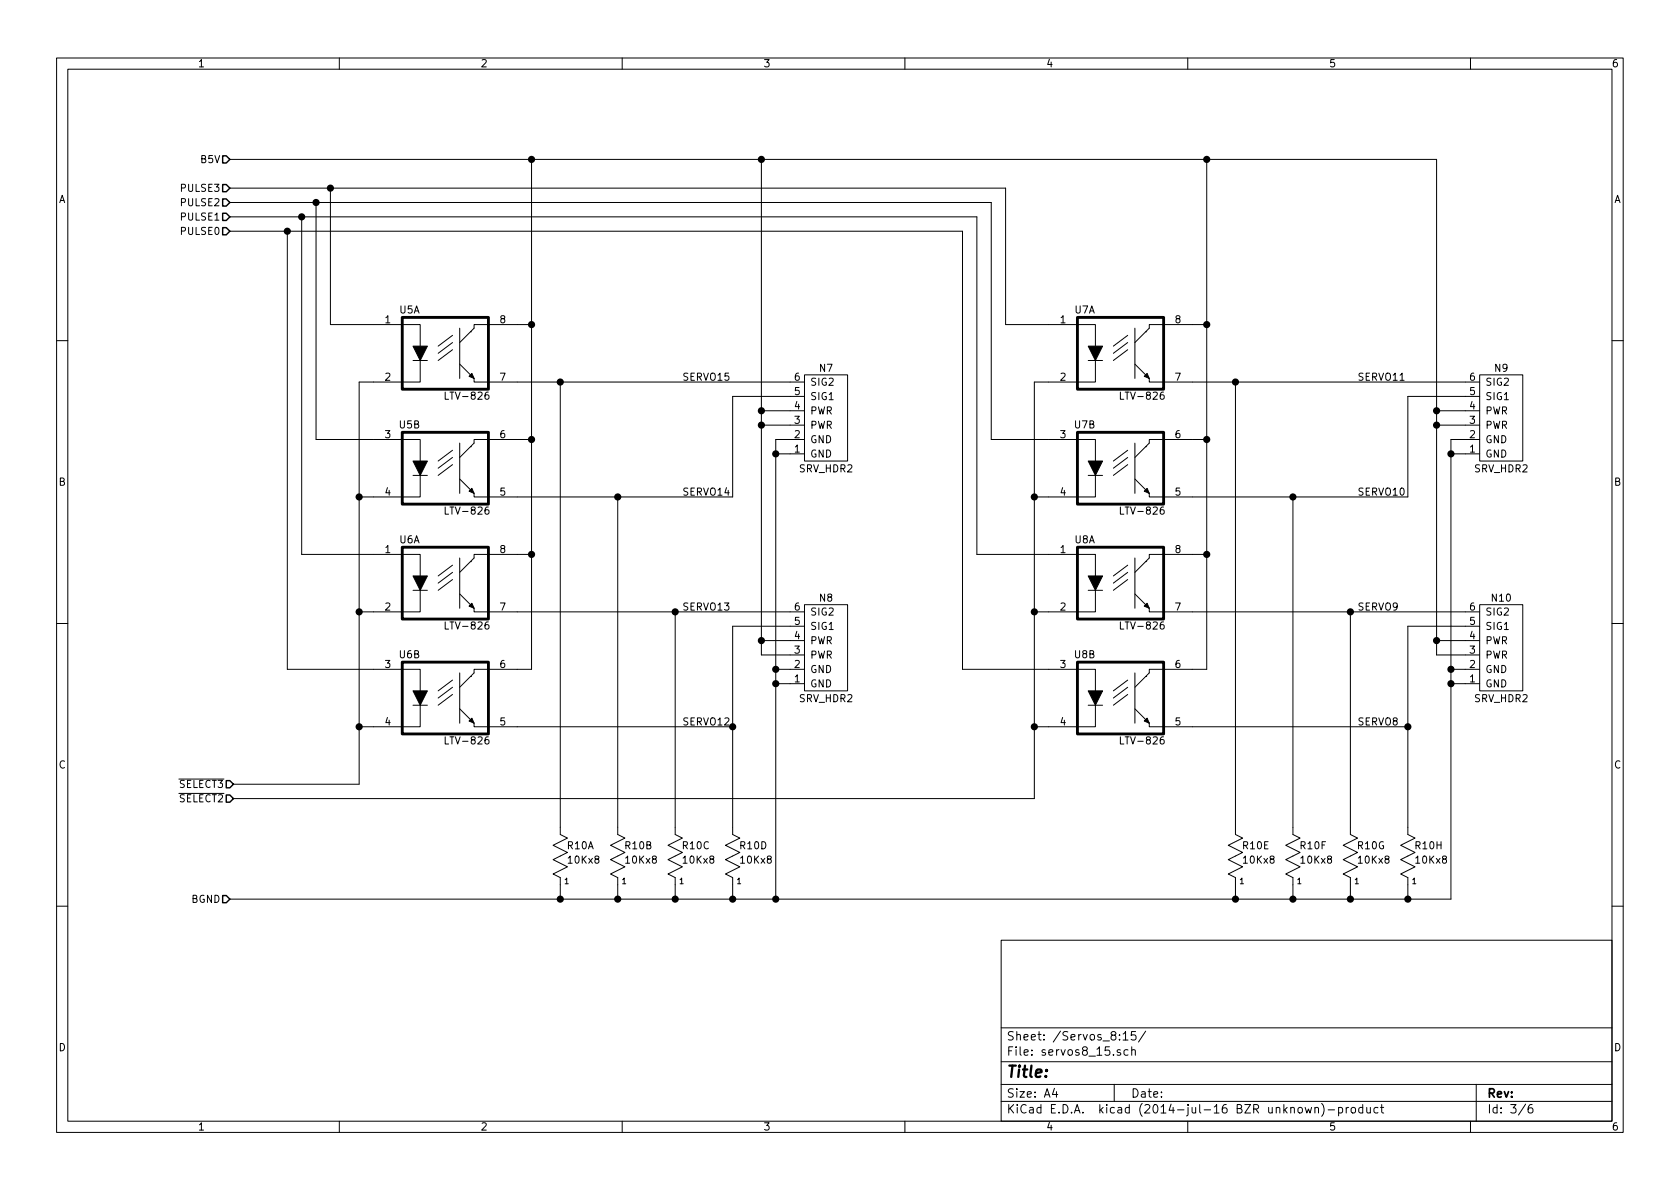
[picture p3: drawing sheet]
EESchema Schematic File Version 2
LIBS:bus_servo32
LIBS:power
LIBS:device
LIBS:transistors
LIBS:conn
LIBS:linear
LIBS:regul
LIBS:74xx
LIBS:cmos4000
LIBS:adc-dac
LIBS:memory
LIBS:xilinx
LIBS:special
LIBS:microcontrollers
LIBS:dsp
LIBS:microchip
LIBS:analog_switches
LIBS:motorola
LIBS:texas
LIBS:intel
LIBS:audio
LIBS:interface
LIBS:digital-audio
LIBS:philips
LIBS:display
LIBS:cypress
LIBS:siliconi
LIBS:opto
LIBS:atmel
LIBS:contrib
LIBS:valves
LIBS:bus_servo32-cache
EELAYER 25 0
EELAYER END
$Descr A4 11693 8268
encoding utf-8
Sheet 3 6
Title ""
Date ""
Rev ""
Comp ""
Comment1 ""
Comment2 ""
Comment3 ""
Comment4 ""
$EndDescr
$Comp
L OPTO_ISOLATOR U5
U 1 1
P 3100 2450
F 0 "U5" H 2850 2750 50  0000 C CNN
F 1 "LTV-826" H 3250 2150 50  0000 C CNN
F 2 "Bus_Servo32:DIP-8__300" H 3100 2450 50  0001 C CNN
F 3 "" H 3100 2450 60  0000 C CNN
	1    3100 2450
	1    0    0    -1  
$EndComp
Text HLabel 1600 1300 0    50   Input ~ 0
PULSE3
$Comp
L OPTO_ISOLATOR U5
U 2 1
P 3100 3250
F 0 "U5" H 2850 3550 50  0000 C CNN
F 1 "LTV-826" H 3250 2950 50  0000 C CNN
F 2 "Bus_Servo32:DIP-8__300" H 3100 3250 50  0001 C CNN
F 3 "" H 3100 3250 60  0000 C CNN
	2    3100 3250
	1    0    0    -1  
$EndComp
$Comp
L OPTO_ISOLATOR U6
U 1 1
P 3100 4050
F 0 "U6" H 2850 4350 50  0000 C CNN
F 1 "LTV-826" H 3250 3750 50  0000 C CNN
F 2 "Bus_Servo32:DIP-8__300" H 3100 4050 50  0001 C CNN
F 3 "" H 3100 4050 60  0000 C CNN
	1    3100 4050
	1    0    0    -1  
$EndComp
$Comp
L OPTO_ISOLATOR U6
U 2 1
P 3100 4850
F 0 "U6" H 2850 5150 50  0000 C CNN
F 1 "LTV-826" H 3250 4550 50  0000 C CNN
F 2 "Bus_Servo32:DIP-8__300" H 3100 4850 50  0001 C CNN
F 3 "" H 3100 4850 60  0000 C CNN
	2    3100 4850
	1    0    0    -1  
$EndComp
$Comp
L OPTO_ISOLATOR U7
U 1 1
P 7800 2450
F 0 "U7" H 7550 2750 50  0000 C CNN
F 1 "LTV-826" H 7950 2150 50  0000 C CNN
F 2 "Bus_Servo32:DIP-8__300" H 7800 2450 50  0001 C CNN
F 3 "" H 7800 2450 60  0000 C CNN
	1    7800 2450
	1    0    0    -1  
$EndComp
$Comp
L OPTO_ISOLATOR U7
U 2 1
P 7800 3250
F 0 "U7" H 7550 3550 50  0000 C CNN
F 1 "LTV-826" H 7950 2950 50  0000 C CNN
F 2 "Bus_Servo32:DIP-8__300" H 7800 3250 50  0001 C CNN
F 3 "" H 7800 3250 60  0000 C CNN
	2    7800 3250
	1    0    0    -1  
$EndComp
$Comp
L OPTO_ISOLATOR U8
U 1 1
P 7800 4050
F 0 "U8" H 7550 4350 50  0000 C CNN
F 1 "LTV-826" H 7950 3750 50  0000 C CNN
F 2 "Bus_Servo32:DIP-8__300" H 7800 4050 50  0001 C CNN
F 3 "" H 7800 4050 60  0000 C CNN
	1    7800 4050
	1    0    0    -1  
$EndComp
Text HLabel 1600 1400 0    50   Input ~ 0
PULSE2
Text HLabel 1600 1500 0    50   Input ~ 0
PULSE1
Text HLabel 1600 1600 0    50   Input ~ 0
PULSE0
Text HLabel 1625 5450 0    50   Input ~ 0
~SELECT3
Text HLabel 1625 5550 0    50   Input ~ 0
~SELECT2
$Comp
L OPTO_ISOLATOR U8
U 2 1
P 7800 4850
F 0 "U8" H 7550 5150 50  0000 C CNN
F 1 "LTV-826" H 7950 4550 50  0000 C CNN
F 2 "Bus_Servo32:DIP-8__300" H 7800 4850 50  0001 C CNN
F 3 "" H 7800 4850 60  0000 C CNN
	2    7800 4850
	1    0    0    -1  
$EndComp
$Comp
L R_VERT_SIP9 R10
U 1 1
P 3900 5950
F 0 "R10" H 3945 6020 50  0000 L CNN
F 1 "10Kx8" H 3945 5920 50  0000 L CNN
F 2 "Bus_Servo32:Pin_Header_Straight_1x09" H 3900 5950 50  0001 C CNN
F 3 "" H 3900 5950 50  0000 C CNN
	1    3900 5950
	1    0    0    -1  
$EndComp
$Comp
L R_VERT_SIP9 R10
U 2 1
P 4300 5950
F 0 "R10" H 4345 6020 50  0000 L CNN
F 1 "10Kx8" H 4345 5920 50  0000 L CNN
F 2 "Bus_Servo32:Pin_Header_Straight_1x09" H 4300 5950 50  0001 C CNN
F 3 "" H 4300 5950 50  0000 C CNN
	2    4300 5950
	1    0    0    -1  
$EndComp
$Comp
L R_VERT_SIP9 R10
U 3 1
P 4700 5950
F 0 "R10" H 4745 6020 50  0000 L CNN
F 1 "10Kx8" H 4745 5920 50  0000 L CNN
F 2 "Bus_Servo32:Pin_Header_Straight_1x09" H 4700 5950 50  0001 C CNN
F 3 "" H 4700 5950 50  0000 C CNN
	3    4700 5950
	1    0    0    -1  
$EndComp
$Comp
L R_VERT_SIP9 R10
U 4 1
P 5100 5950
F 0 "R10" H 5145 6020 50  0000 L CNN
F 1 "10Kx8" H 5145 5920 50  0000 L CNN
F 2 "Bus_Servo32:Pin_Header_Straight_1x09" H 5100 5950 50  0001 C CNN
F 3 "" H 5100 5950 50  0000 C CNN
	4    5100 5950
	1    0    0    -1  
$EndComp
$Comp
L SRV_HDR2 N7
U 1 1
P 5750 2900
F 0 "N7" H 5750 2550 50  0000 C CNN
F 1 "SRV_HDR2" H 5750 3250 50  0000 C CNN
F 2 "Bus_Servo32:Pin_Header_Straight_2x03" H 5800 2900 60  0001 C CNN
F 3 "" H 5800 2900 60  0000 C CNN
	1    5750 2900
	1    0    0    1   
$EndComp
$Comp
L SRV_HDR2 N8
U 1 1
P 5750 4500
F 0 "N8" H 5750 4150 50  0000 C CNN
F 1 "SRV_HDR2" H 5750 4850 50  0000 C CNN
F 2 "Bus_Servo32:Pin_Header_Straight_2x03" H 5800 4500 60  0001 C CNN
F 3 "" H 5800 4500 60  0000 C CNN
	1    5750 4500
	1    0    0    1   
$EndComp
Text HLabel 1600 1100 0    50   Input ~ 0
B5V
Text HLabel 1600 6250 0    50   Input ~ 0
BGND
$Comp
L R_VERT_SIP9 R10
U 5 1
P 8600 5950
F 0 "R10" H 8645 6020 50  0000 L CNN
F 1 "10Kx8" H 8645 5920 50  0000 L CNN
F 2 "Bus_Servo32:Pin_Header_Straight_1x09" H 8600 5950 50  0001 C CNN
F 3 "" H 8600 5950 50  0000 C CNN
	5    8600 5950
	1    0    0    -1  
$EndComp
$Comp
L R_VERT_SIP9 R10
U 6 1
P 9000 5950
F 0 "R10" H 9045 6020 50  0000 L CNN
F 1 "10Kx8" H 9045 5920 50  0000 L CNN
F 2 "Bus_Servo32:Pin_Header_Straight_1x09" H 9000 5950 50  0001 C CNN
F 3 "" H 9000 5950 50  0000 C CNN
	6    9000 5950
	1    0    0    -1  
$EndComp
$Comp
L R_VERT_SIP9 R10
U 7 1
P 9400 5950
F 0 "R10" H 9445 6020 50  0000 L CNN
F 1 "10Kx8" H 9445 5920 50  0000 L CNN
F 2 "Bus_Servo32:Pin_Header_Straight_1x09" H 9400 5950 50  0001 C CNN
F 3 "" H 9400 5950 50  0000 C CNN
	7    9400 5950
	1    0    0    -1  
$EndComp
$Comp
L R_VERT_SIP9 R10
U 8 1
P 9800 5950
F 0 "R10" H 9845 6020 50  0000 L CNN
F 1 "10Kx8" H 9845 5920 50  0000 L CNN
F 2 "Bus_Servo32:Pin_Header_Straight_1x09" H 9800 5950 50  0001 C CNN
F 3 "" H 9800 5950 50  0000 C CNN
	8    9800 5950
	1    0    0    -1  
$EndComp
$Comp
L SRV_HDR2 N9
U 1 1
P 10450 2900
F 0 "N9" H 10450 2550 50  0000 C CNN
F 1 "SRV_HDR2" H 10450 3250 50  0000 C CNN
F 2 "Bus_Servo32:Pin_Header_Straight_2x03" H 10500 2900 60  0001 C CNN
F 3 "" H 10500 2900 60  0000 C CNN
	1    10450 2900
	1    0    0    1   
$EndComp
$Comp
L SRV_HDR2 N10
U 1 1
P 10450 4500
F 0 "N10" H 10450 4150 50  0000 C CNN
F 1 "SRV_HDR2" H 10450 4850 50  0000 C CNN
F 2 "Bus_Servo32:Pin_Header_Straight_2x03" H 10500 4500 60  0001 C CNN
F 3 "" H 10500 4500 60  0000 C CNN
	1    10450 4500
	1    0    0    1   
$EndComp
Wire Wire Line
	2600 2250 2300 2250
Wire Wire Line
	2300 2250 2300 1300
Connection ~ 2300 1300
Wire Wire Line
	2600 3050 2200 3050
Wire Wire Line
	2200 3050 2200 1400
Connection ~ 2200 1400
Wire Wire Line
	1600 1500 6800 1500
Wire Wire Line
	2600 3850 2100 3850
Wire Wire Line
	2100 3850 2100 1500
Connection ~ 2100 1500
Wire Wire Line
	1600 1600 6700 1600
Wire Wire Line
	7200 5550 1625 5550
Wire Wire Line
	2500 5050 2600 5050
Wire Wire Line
	2600 4650 2000 4650
Wire Wire Line
	2000 4650 2000 1600
Connection ~ 2000 1600
Wire Wire Line
	7300 2250 7000 2250
Wire Wire Line
	7000 2250 7000 1300
Wire Wire Line
	7200 2650 7200 5550
Wire Wire Line
	7200 5050 7300 5050
Wire Wire Line
	7300 4650 6700 4650
Wire Wire Line
	6700 4650 6700 1600
Wire Wire Line
	6900 3050 7300 3050
Wire Wire Line
	6900 1400 6900 3050
Wire Wire Line
	1600 1400 6900 1400
Wire Wire Line
	1600 1100 10000 1100
Wire Wire Line
	3900 6250 3900 6150
Wire Wire Line
	4300 6250 4300 6150
Connection ~ 3900 6250
Wire Wire Line
	4700 6250 4700 6150
Connection ~ 4300 6250
Wire Wire Line
	5100 6250 5100 6150
Connection ~ 4700 6250
Connection ~ 5100 6250
Wire Wire Line
	8400 4650 8300 4650
Wire Wire Line
	8400 1100 8400 4650
Wire Wire Line
	8400 2250 8300 2250
Connection ~ 8400 2250
Wire Wire Line
	8300 3050 8400 3050
Connection ~ 8400 3050
Wire Wire Line
	8300 3850 8400 3850
Connection ~ 8400 3850
Wire Wire Line
	8300 2650 10200 2650
Connection ~ 8600 2650
Wire Wire Line
	10000 1100 10000 4550
Connection ~ 10000 2850
Wire Wire Line
	10200 3050 10100 3050
Wire Wire Line
	10100 3050 10100 6250
Wire Wire Line
	10100 3150 10200 3150
Wire Wire Line
	10100 4750 10200 4750
Connection ~ 10100 3150
Wire Wire Line
	10100 4650 10200 4650
Connection ~ 10100 4750
Wire Wire Line
	10000 4550 10200 4550
Connection ~ 10000 4450
Wire Wire Line
	9400 6250 9400 6150
Connection ~ 5400 6250
Connection ~ 9400 6250
Connection ~ 9800 6250
Wire Wire Line
	9000 6150 9000 6250
Connection ~ 9000 6250
Wire Wire Line
	8600 6150 8600 6250
Connection ~ 8600 6250
Wire Wire Line
	10000 2950 10200 2950
Connection ~ 10100 4650
Wire Wire Line
	10100 6250 1600 6250
Connection ~ 10000 2950
Connection ~ 8400 1100
Wire Wire Line
	10000 4450 10200 4450
Wire Wire Line
	10200 2850 10000 2850
Wire Wire Line
	7000 1300 1600 1300
Wire Wire Line
	9800 6150 9800 6250
Wire Wire Line
	8300 3450 9800 3450
Connection ~ 9000 3450
Connection ~ 9400 4250
Wire Wire Line
	8300 4250 10200 4250
Wire Wire Line
	8300 5050 9800 5050
Wire Wire Line
	9800 4350 9800 5750
Wire Wire Line
	9800 4350 10200 4350
Connection ~ 9800 5050
Wire Wire Line
	7300 3850 6800 3850
Wire Wire Line
	6800 3850 6800 1500
Wire Wire Line
	3600 2650 5500 2650
Wire Wire Line
	3700 1100 3700 4650
Wire Wire Line
	3700 2250 3600 2250
Wire Wire Line
	5500 3050 5400 3050
Wire Wire Line
	5400 3050 5400 6250
Wire Wire Line
	5400 3150 5500 3150
Wire Wire Line
	5400 4650 5500 4650
Connection ~ 5400 3150
Wire Wire Line
	5400 4750 5500 4750
Connection ~ 5400 4650
Connection ~ 5400 4750
Wire Wire Line
	5300 4550 5500 4550
Wire Wire Line
	5300 1100 5300 4550
Wire Wire Line
	5300 4450 5500 4450
Wire Wire Line
	5300 2950 5500 2950
Connection ~ 5300 4450
Wire Wire Line
	5300 2850 5500 2850
Connection ~ 5300 2950
Connection ~ 3700 1100
Connection ~ 5300 2850
Wire Wire Line
	3600 3450 5100 3450
Wire Wire Line
	4300 3450 4300 5750
Wire Wire Line
	3600 5050 5100 5050
Wire Wire Line
	5100 4350 5100 5750
Wire Wire Line
	5100 4350 5500 4350
Connection ~ 3900 2650
Wire Wire Line
	8600 5750 8600 2650
Wire Wire Line
	9400 4250 9400 5750
Connection ~ 5100 5050
Wire Wire Line
	4700 5750 4700 4250
Wire Wire Line
	3600 4250 5500 4250
Connection ~ 4700 4250
Connection ~ 4300 3450
Wire Wire Line
	3900 5750 3900 2650
Connection ~ 5300 1100
Wire Wire Line
	3700 3050 3600 3050
Connection ~ 3700 2250
Wire Wire Line
	3700 3850 3600 3850
Connection ~ 3700 3050
Wire Wire Line
	3700 4650 3600 4650
Connection ~ 3700 3850
Wire Wire Line
	2600 2650 2500 2650
Wire Wire Line
	2500 3450 2600 3450
Wire Wire Line
	2500 4250 2600 4250
Connection ~ 2500 3450
Connection ~ 2500 5050
Connection ~ 2500 4250
Wire Wire Line
	2500 5450 1625 5450
Wire Wire Line
	2500 2650 2500 5450
Wire Wire Line
	7300 4250 7200 4250
Connection ~ 7200 5050
Wire Wire Line
	7300 3450 7200 3450
Connection ~ 7200 4250
Wire Wire Line
	7300 2650 7200 2650
Connection ~ 7200 3450
Text Label 4750 5050 0    50   ~ 0
SERVO12
Text Label 4750 4250 0    50   ~ 0
SERVO13
Wire Wire Line
	5100 3450 5100 2750
Wire Wire Line
	5100 2750 5500 2750
Text Label 4750 3450 0    50   ~ 0
SERVO14
Text Label 4750 2650 0    50   ~ 0
SERVO15
Wire Wire Line
	9000 5750 9000 3450
Wire Wire Line
	9800 3450 9800 2750
Wire Wire Line
	9800 2750 10200 2750
Text Label 9450 5050 0    50   ~ 0
SERVO8
Text Label 9450 4250 0    50   ~ 0
SERVO9
Text Label 9450 3450 0    50   ~ 0
SERVO10
Text Label 9450 2650 0    50   ~ 0
SERVO11
$EndSCHEMATC
